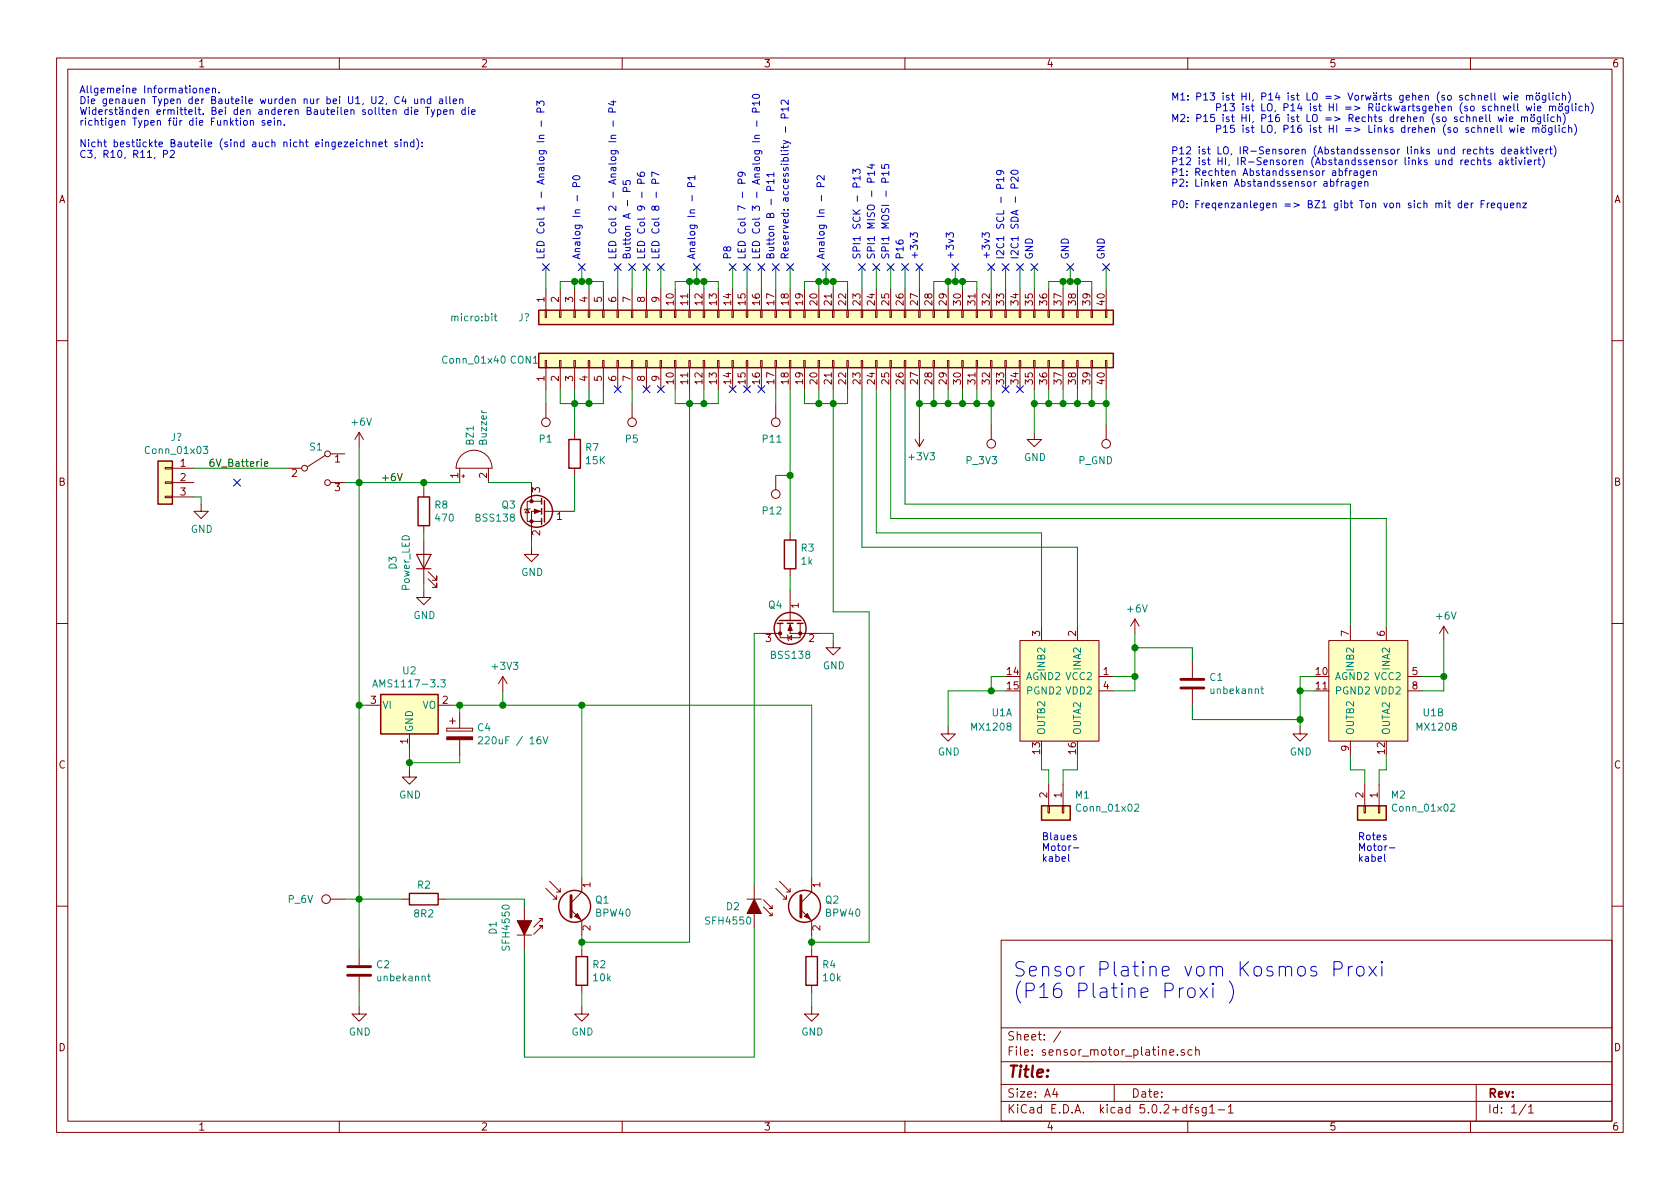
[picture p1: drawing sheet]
EESchema Schematic File Version 4
LIBS:micro_bit_zusatzplatine-cache
EELAYER 26 0
EELAYER END
$Descr A4 11693 8268
encoding utf-8
Sheet 1 1
Title ""
Date ""
Rev ""
Comp ""
Comment1 ""
Comment2 ""
Comment3 ""
Comment4 ""
$EndDescr
$Comp
L Regulator_Linear:AMS1117-3.3 U2
U 1 1
P 2850 4900
F 0 "U2" H 2850 5142 50  0000 C CNN
F 1 "AMS1117-3.3" H 2850 5051 50  0000 C CNN
F 2 "Package_TO_SOT_SMD:SOT-223-3_TabPin2" H 2850 5100 50  0001 C CNN
F 3 "http://www.advanced-monolithic.com/pdf/ds1117.pdf" H 2950 4650 50  0001 C CNN
	1    2850 4900
	1    0    0    -1  
$EndComp
$Comp
L Device:Buzzer BZ1
U 1 1
P 3300 3250
F 0 "BZ1" H 3453 3279 50  0000 L CNN
F 1 "Buzzer" H 3453 3188 50  0000 L CNN
F 2 "" V 3275 3350 50  0001 C CNN
F 3 "~" V 3275 3350 50  0001 C CNN
	1    3300 3250
	0    -1   -1   0   
$EndComp
$Comp
L Device:LED D3
U 1 1
P 2950 3900
F 0 "D3" H 2941 4116 50  0000 C CNN
F 1 "Power_LED" H 2941 4025 50  0000 C CNN
F 2 "" H 2950 3900 50  0001 C CNN
F 3 "~" H 2950 3900 50  0001 C CNN
	1    2950 3900
	0    -1   -1   0   
$EndComp
$Comp
L Connector_Generic:Conn_01x40 CON1
U 1 1
P 5700 2500
F 0 "CON1" V 5700 4550 50  0000 C CNN
F 1 "Conn_01x40" V 5700 4900 50  0000 C CNN
F 2 "" H 5700 2500 50  0001 C CNN
F 3 "~" H 5700 2500 50  0001 C CNN
	1    5700 2500
	0    -1   -1   0   
$EndComp
$Comp
L Connector_Generic:Conn_01x40 J?
U 1 1
P 5700 2200
F 0 "J?" V 5700 4250 50  0000 C CNN
F 1 "micro:bit" V 5700 4600 50  0000 C CNN
F 2 "" H 5700 2200 50  0001 C CNN
F 3 "~" H 5700 2200 50  0001 C CNN
	1    5700 2200
	0    -1   1    0   
$EndComp
Wire Wire Line
	3900 2000 3900 1950
Wire Wire Line
	3900 1950 4000 1950
Wire Wire Line
	4000 1950 4000 2000
Wire Wire Line
	4000 1950 4050 1950
Wire Wire Line
	4100 1950 4100 2000
Connection ~ 4000 1950
Wire Wire Line
	4100 1950 4200 1950
Wire Wire Line
	4200 1950 4200 2000
Connection ~ 4100 1950
Wire Wire Line
	4700 2000 4700 1950
Wire Wire Line
	4700 1950 4800 1950
Wire Wire Line
	4800 1950 4800 2000
Wire Wire Line
	4800 1950 4850 1950
Wire Wire Line
	4900 1950 4900 2000
Connection ~ 4800 1950
Wire Wire Line
	4900 1950 5000 1950
Wire Wire Line
	5000 1950 5000 2000
Connection ~ 4900 1950
Wire Wire Line
	5600 2000 5600 1950
Wire Wire Line
	5600 1950 5700 1950
Wire Wire Line
	5700 1950 5700 2000
Wire Wire Line
	5700 1950 5750 1950
Wire Wire Line
	5800 1950 5800 2000
Connection ~ 5700 1950
Wire Wire Line
	5800 1950 5900 1950
Wire Wire Line
	5900 1950 5900 2000
Connection ~ 5800 1950
Wire Wire Line
	6500 2000 6500 1950
Wire Wire Line
	6500 1950 6600 1950
Wire Wire Line
	6600 1950 6600 2000
Wire Wire Line
	6600 1950 6650 1950
Wire Wire Line
	6700 1950 6700 2000
Connection ~ 6600 1950
Wire Wire Line
	6700 1950 6800 1950
Wire Wire Line
	6800 1950 6800 2000
Connection ~ 6700 1950
Wire Wire Line
	7300 2000 7300 1950
Wire Wire Line
	7300 1950 7400 1950
Wire Wire Line
	7400 1950 7400 2000
Wire Wire Line
	7400 1950 7450 1950
Wire Wire Line
	7500 1950 7500 2000
Connection ~ 7400 1950
Wire Wire Line
	7500 1950 7600 1950
Wire Wire Line
	7600 1950 7600 2000
Connection ~ 7500 1950
Wire Wire Line
	4050 1850 4050 1950
Connection ~ 4050 1950
Wire Wire Line
	4050 1950 4100 1950
Wire Wire Line
	4850 1850 4850 1950
Connection ~ 4850 1950
Wire Wire Line
	4850 1950 4900 1950
Wire Wire Line
	5750 1850 5750 1950
Connection ~ 5750 1950
Wire Wire Line
	5750 1950 5800 1950
Wire Wire Line
	6650 1850 6650 1950
Connection ~ 6650 1950
Wire Wire Line
	6650 1950 6700 1950
Wire Wire Line
	7450 1850 7450 1950
Connection ~ 7450 1950
Wire Wire Line
	7450 1950 7500 1950
Wire Wire Line
	3800 1850 3800 2000
Wire Wire Line
	4300 1850 4300 2000
Wire Wire Line
	4400 1850 4400 2000
Wire Wire Line
	4500 1850 4500 2000
Wire Wire Line
	4600 1850 4600 2000
Wire Wire Line
	5100 1850 5100 2000
Wire Wire Line
	5200 1850 5200 2000
Wire Wire Line
	5300 1850 5300 2000
Wire Wire Line
	5400 1850 5400 2000
Wire Wire Line
	5500 1850 5500 2000
Wire Wire Line
	6000 1850 6000 2000
Wire Wire Line
	6100 1850 6100 2000
Wire Wire Line
	6200 1850 6200 2000
Wire Wire Line
	6300 1850 6300 2000
Wire Wire Line
	6400 1850 6400 2000
Wire Wire Line
	6900 1850 6900 2000
Wire Wire Line
	7000 1850 7000 2000
Wire Wire Line
	7100 1850 7100 2000
Wire Wire Line
	7200 1850 7200 2000
Wire Wire Line
	7700 1850 7700 2000
NoConn ~ 3800 1850
NoConn ~ 4050 1850
NoConn ~ 4300 1850
NoConn ~ 4400 1850
NoConn ~ 4500 1850
NoConn ~ 4600 1850
NoConn ~ 5100 1850
NoConn ~ 5200 1850
NoConn ~ 4850 1850
NoConn ~ 5300 1850
NoConn ~ 5400 1850
NoConn ~ 5500 1850
NoConn ~ 6000 1850
NoConn ~ 5750 1850
NoConn ~ 6100 1850
NoConn ~ 6200 1850
NoConn ~ 6300 1850
NoConn ~ 6400 1850
NoConn ~ 6650 1850
NoConn ~ 6900 1850
NoConn ~ 7000 1850
NoConn ~ 7100 1850
NoConn ~ 7200 1850
NoConn ~ 7450 1850
NoConn ~ 7700 1850
Text Notes 3800 1800 1    50   ~ 0
LED Col 1 - Analog In - P3
Text Notes 4050 1800 1    50   ~ 0
Analog In - P0
Text Notes 4300 1800 1    50   ~ 0
LED Col 2 - Analog In - P4
Text Notes 4400 1800 1    50   ~ 0
Button A - P5
Text Notes 4500 1800 1    50   ~ 0
LED Col 9 - P6
Text Notes 4600 1800 1    50   ~ 0
LED Col 8 - P7
Text Notes 4850 1800 1    50   ~ 0
Analog In - P1
Text Notes 5100 1800 1    50   ~ 0
P8
Text Notes 5200 1800 1    50   ~ 0
LED Col 7 - P9
Text Notes 5300 1800 1    50   ~ 0
LED Col 3 - Analog In - P10
Text Notes 5400 1800 1    50   ~ 0
Button B - P11
Text Notes 5500 1800 1    50   ~ 0
Reserved: accessiblity - P12
Text Notes 5750 1800 1    50   ~ 0
Analog In - P2
Text Notes 6000 1800 1    50   ~ 0
SPI1 SCK - P13
Text Notes 6100 1800 1    50   ~ 0
SPI1 MISO - P14
Text Notes 6200 1800 1    50   ~ 0
SPI1 MOSI - P15
Text Notes 6300 1800 1    50   ~ 0
P16
Text Notes 6400 1800 1    50   ~ 0
+3v3
Text Notes 6650 1800 1    50   ~ 0
+3v3
Text Notes 6900 1800 1    50   ~ 0
+3v3
Text Notes 7000 1800 1    50   ~ 0
I2C1 SCL - P19
Text Notes 7100 1800 1    50   ~ 0
I2C1 SDA - P20
Text Notes 7200 1800 1    50   ~ 0
GND
Text Notes 7450 1800 1    50   ~ 0
GND
Text Notes 7700 1800 1    50   ~ 0
GND
$Comp
L Transistor_FET:BSS138 Q3
U 1 1
P 3800 3550
F 0 "Q3" H 4006 3596 50  0000 L CNN
F 1 "BSS138" H 4006 3505 50  0000 L CNN
F 2 "Package_TO_SOT_SMD:SOT-23" H 4000 3475 50  0001 L CIN
F 3 "https://www.fairchildsemi.com/datasheets/BS/BSS138.pdf" H 3800 3550 50  0001 L CNN
	1    3800 3550
	-1   0    0    -1  
$EndComp
Wire Wire Line
	3900 2700 3900 2800
Wire Wire Line
	3900 2800 4000 2800
Wire Wire Line
	4000 2800 4000 2700
Wire Wire Line
	4000 2800 4100 2800
Wire Wire Line
	4100 2800 4100 2700
Connection ~ 4000 2800
Wire Wire Line
	4100 2800 4200 2800
Wire Wire Line
	4200 2800 4200 2700
Connection ~ 4100 2800
Wire Wire Line
	4700 2700 4700 2800
Wire Wire Line
	4700 2800 4800 2800
Wire Wire Line
	4800 2800 4800 2700
Wire Wire Line
	4800 2800 4900 2800
Wire Wire Line
	4900 2800 4900 2700
Connection ~ 4800 2800
Wire Wire Line
	4900 2800 5000 2800
Wire Wire Line
	5000 2800 5000 2700
Connection ~ 4900 2800
Wire Wire Line
	5600 2700 5600 2800
Wire Wire Line
	5600 2800 5700 2800
Wire Wire Line
	5700 2800 5700 2700
Wire Wire Line
	5700 2800 5800 2800
Wire Wire Line
	5800 2800 5800 2700
Connection ~ 5700 2800
Wire Wire Line
	5800 2800 5900 2800
Wire Wire Line
	5900 2800 5900 2700
Connection ~ 5800 2800
Wire Wire Line
	6500 2700 6500 2800
Wire Wire Line
	6500 2800 6600 2800
Wire Wire Line
	6600 2800 6600 2700
Wire Wire Line
	6600 2800 6700 2800
Wire Wire Line
	6700 2800 6700 2700
Connection ~ 6600 2800
Wire Wire Line
	6700 2800 6800 2800
Wire Wire Line
	6800 2800 6800 2700
Connection ~ 6700 2800
Wire Wire Line
	7600 2700 7600 2800
Wire Wire Line
	7600 2800 7500 2800
Wire Wire Line
	7500 2800 7500 2700
Wire Wire Line
	7500 2800 7400 2800
Wire Wire Line
	7400 2800 7400 2700
Connection ~ 7500 2800
Wire Wire Line
	7400 2800 7300 2800
Wire Wire Line
	7300 2800 7300 2700
Connection ~ 7400 2800
$Comp
L power:GND #PWR?
U 1 1
P 7200 3000
F 0 "#PWR?" H 7200 2750 50  0001 C CNN
F 1 "GND" H 7205 2827 50  0000 C CNN
F 2 "" H 7200 3000 50  0001 C CNN
F 3 "" H 7200 3000 50  0001 C CNN
	1    7200 3000
	1    0    0    -1  
$EndComp
Wire Wire Line
	7600 2800 7700 2800
Wire Wire Line
	7700 2800 7700 2700
Connection ~ 7600 2800
Wire Wire Line
	7300 2800 7200 2800
Wire Wire Line
	7200 2800 7200 2700
Connection ~ 7300 2800
Wire Wire Line
	6500 2800 6400 2800
Wire Wire Line
	6400 2800 6400 2700
Connection ~ 6500 2800
Wire Wire Line
	6800 2800 6900 2800
Wire Wire Line
	6900 2800 6900 2700
Connection ~ 6800 2800
$Comp
L Device:R R7
U 1 1
P 4000 3150
F 0 "R7" H 4070 3196 50  0000 L CNN
F 1 "15K" H 4070 3105 50  0000 L CNN
F 2 "" V 3930 3150 50  0001 C CNN
F 3 "~" H 4000 3150 50  0001 C CNN
	1    4000 3150
	1    0    0    -1  
$EndComp
Wire Wire Line
	4000 2800 4000 3000
Wire Wire Line
	4000 3300 4000 3550
$Comp
L power:GND #PWR?
U 1 1
P 3700 3800
F 0 "#PWR?" H 3700 3550 50  0001 C CNN
F 1 "GND" H 3705 3627 50  0000 C CNN
F 2 "" H 3700 3800 50  0001 C CNN
F 3 "" H 3700 3800 50  0001 C CNN
	1    3700 3800
	1    0    0    -1  
$EndComp
Wire Wire Line
	3400 3350 3700 3350
$Comp
L Connector_Generic:Conn_01x03 J?
U 1 1
P 1150 3350
F 0 "J?" H 1070 3667 50  0000 C CNN
F 1 "Conn_01x03" H 1070 3576 50  0000 C CNN
F 2 "" H 1150 3350 50  0001 C CNN
F 3 "~" H 1150 3350 50  0001 C CNN
	1    1150 3350
	-1   0    0    -1  
$EndComp
$Comp
L Switch:SW_SPDT S1
U 1 1
P 2200 3250
F 0 "S1" H 2200 3400 50  0000 C CNN
F 1 " " H 2200 3444 50  0000 C CNN
F 2 "" H 2200 3250 50  0001 C CNN
F 3 "" H 2200 3250 50  0001 C CNN
	1    2200 3250
	1    0    0    -1  
$EndComp
Wire Wire Line
	1350 3250 2000 3250
Text Label 1450 3250 0    50   ~ 0
6V_Batterie
Text Label 2650 3350 0    50   ~ 0
+6V
Wire Wire Line
	3700 3750 3700 3800
$Comp
L Device:R R8
U 1 1
P 2950 3550
F 0 "R8" H 3020 3596 50  0000 L CNN
F 1 "470" H 3020 3505 50  0000 L CNN
F 2 "" V 2880 3550 50  0001 C CNN
F 3 "~" H 2950 3550 50  0001 C CNN
	1    2950 3550
	1    0    0    -1  
$EndComp
$Comp
L power:GND #PWR?
U 1 1
P 2950 4100
F 0 "#PWR?" H 2950 3850 50  0001 C CNN
F 1 "GND" H 2955 3927 50  0000 C CNN
F 2 "" H 2950 4100 50  0001 C CNN
F 3 "" H 2950 4100 50  0001 C CNN
	1    2950 4100
	1    0    0    -1  
$EndComp
Wire Wire Line
	2400 3350 2500 3350
$Comp
L power:GND #PWR?
U 1 1
P 1400 3500
F 0 "#PWR?" H 1400 3250 50  0001 C CNN
F 1 "GND" H 1405 3327 50  0000 C CNN
F 2 "" H 1400 3500 50  0001 C CNN
F 3 "" H 1400 3500 50  0001 C CNN
	1    1400 3500
	1    0    0    -1  
$EndComp
Wire Wire Line
	1350 3450 1400 3450
NoConn ~ 1650 3350
NoConn ~ 4300 2700
NoConn ~ 4500 2700
NoConn ~ 4600 2700
NoConn ~ 5300 2700
NoConn ~ 5200 2700
NoConn ~ 5100 2700
NoConn ~ 7000 2700
NoConn ~ 7100 2700
Connection ~ 2500 3350
$Comp
L power:GND #PWR?
U 1 1
P 2850 5350
F 0 "#PWR?" H 2850 5100 50  0001 C CNN
F 1 "GND" H 2855 5177 50  0000 C CNN
F 2 "" H 2850 5350 50  0001 C CNN
F 3 "" H 2850 5350 50  0001 C CNN
	1    2850 5350
	1    0    0    -1  
$EndComp
$Comp
L proxi:MX1208 U1
U 1 1
P 7700 4750
F 0 "U1" V 7900 3950 50  0000 L CNN
F 1 "MX1208" V 8000 3800 50  0000 L CNN
F 2 "" H 7600 4500 50  0001 C CNN
F 3 "" H 7600 4500 50  0001 C CNN
	1    7700 4750
	0    1    1    0   
$EndComp
$Comp
L proxi:MX1208 U1
U 2 1
P 9850 4750
F 0 "U1" V 10050 4800 50  0000 L CNN
F 1 "MX1208" V 10150 4750 50  0000 L CNN
F 2 "" H 9750 4500 50  0001 C CNN
F 3 "" H 9750 4500 50  0001 C CNN
	2    9850 4750
	0    1    1    0   
$EndComp
$Comp
L power:GND #PWR?
U 1 1
P 6600 5050
F 0 "#PWR?" H 6600 4800 50  0001 C CNN
F 1 "GND" H 6605 4877 50  0000 C CNN
F 2 "" H 6600 5050 50  0001 C CNN
F 3 "" H 6600 5050 50  0001 C CNN
	1    6600 5050
	1    0    0    -1  
$EndComp
Wire Wire Line
	7000 4700 6900 4700
Wire Wire Line
	6900 4700 6900 4800
Wire Wire Line
	6900 4800 7000 4800
Wire Wire Line
	9050 4700 9050 4800
Wire Wire Line
	9050 4800 9150 4800
Wire Wire Line
	9050 4700 9150 4700
$Comp
L power:GND #PWR?
U 1 1
P 9050 5050
F 0 "#PWR?" H 9050 4800 50  0001 C CNN
F 1 "GND" H 9055 4877 50  0000 C CNN
F 2 "" H 9050 5050 50  0001 C CNN
F 3 "" H 9050 5050 50  0001 C CNN
	1    9050 5050
	1    0    0    -1  
$EndComp
Connection ~ 9050 4800
Wire Wire Line
	9050 5050 9050 5000
Wire Wire Line
	6600 4800 6600 5050
Wire Wire Line
	6600 4800 6900 4800
Connection ~ 6900 4800
$Comp
L Connector_Generic:Conn_01x02 M2
U 1 1
P 9600 5650
F 0 "M2" V 9473 5730 50  0000 L CNN
F 1 "Conn_01x02" V 9564 5730 50  0000 L CNN
F 2 "" H 9600 5650 50  0001 C CNN
F 3 "~" H 9600 5650 50  0001 C CNN
	1    9600 5650
	0    1    1    0   
$EndComp
$Comp
L Connector_Generic:Conn_01x02 M1
U 1 1
P 7400 5650
F 0 "M1" V 7273 5730 50  0000 L CNN
F 1 "Conn_01x02" V 7364 5730 50  0000 L CNN
F 2 "" H 7400 5650 50  0001 C CNN
F 3 "~" H 7400 5650 50  0001 C CNN
	1    7400 5650
	0    1    1    0   
$EndComp
Wire Wire Line
	7250 5250 7250 5350
Wire Wire Line
	7250 5350 7300 5350
Wire Wire Line
	7300 5350 7300 5450
Wire Wire Line
	7500 5250 7500 5350
Wire Wire Line
	7500 5350 7400 5350
Wire Wire Line
	7400 5350 7400 5450
Wire Wire Line
	9400 5250 9400 5350
Wire Wire Line
	9400 5350 9500 5350
Wire Wire Line
	9500 5350 9500 5450
Wire Wire Line
	9650 5250 9650 5350
Wire Wire Line
	9650 5350 9600 5350
Wire Wire Line
	9600 5350 9600 5450
$Comp
L power:+6V #PWR?
U 1 1
P 2500 3100
F 0 "#PWR?" H 2500 2950 50  0001 C CNN
F 1 "+6V" H 2515 3273 50  0000 C CNN
F 2 "" H 2500 3100 50  0001 C CNN
F 3 "" H 2500 3100 50  0001 C CNN
	1    2500 3100
	1    0    0    -1  
$EndComp
Wire Wire Line
	2500 3100 2500 3350
Wire Wire Line
	1400 3450 1400 3500
$Comp
L power:+6V #PWR?
U 1 1
P 7900 4400
F 0 "#PWR?" H 7900 4250 50  0001 C CNN
F 1 "+6V" H 7915 4573 50  0000 C CNN
F 2 "" H 7900 4400 50  0001 C CNN
F 3 "" H 7900 4400 50  0001 C CNN
	1    7900 4400
	1    0    0    -1  
$EndComp
$Comp
L power:+6V #PWR?
U 1 1
P 10050 4450
F 0 "#PWR?" H 10050 4300 50  0001 C CNN
F 1 "+6V" H 10065 4623 50  0000 C CNN
F 2 "" H 10050 4450 50  0001 C CNN
F 3 "" H 10050 4450 50  0001 C CNN
	1    10050 4450
	1    0    0    -1  
$EndComp
Wire Wire Line
	10050 4450 10050 4700
Wire Wire Line
	10050 4700 9900 4700
Wire Wire Line
	10050 4700 10050 4800
Wire Wire Line
	10050 4800 9900 4800
Connection ~ 10050 4700
Wire Wire Line
	7900 4400 7900 4500
Wire Wire Line
	7900 4700 7750 4700
Wire Wire Line
	7900 4700 7900 4800
Wire Wire Line
	7900 4800 7750 4800
Connection ~ 7900 4700
$Comp
L Connector:TestPoint P1
U 1 1
P 3800 2800
F 0 "P1" H 3850 3050 50  0000 R CNN
F 1 " " H 3743 2918 50  0000 R CNN
F 2 "" H 4000 2800 50  0001 C CNN
F 3 "~" H 4000 2800 50  0001 C CNN
	1    3800 2800
	1    0    0    1   
$EndComp
Wire Wire Line
	3800 2700 3800 2800
$Comp
L Connector:TestPoint P5
U 1 1
P 4400 2800
F 0 "P5" H 4450 3050 50  0000 R CNN
F 1 " " H 4343 2918 50  0000 R CNN
F 2 "" H 4600 2800 50  0001 C CNN
F 3 "~" H 4600 2800 50  0001 C CNN
	1    4400 2800
	1    0    0    1   
$EndComp
$Comp
L Connector:TestPoint P11
U 1 1
P 5400 2800
F 0 "P11" H 5450 3050 50  0000 R CNN
F 1 " " H 5343 2918 50  0000 R CNN
F 2 "" H 5600 2800 50  0001 C CNN
F 3 "~" H 5600 2800 50  0001 C CNN
	1    5400 2800
	1    0    0    1   
$EndComp
Wire Wire Line
	4400 2700 4400 2800
Wire Wire Line
	5400 2700 5400 2800
$Comp
L LED:SFH4550 D1
U 1 1
P 3650 6400
F 0 "D1" H 3600 6185 50  0000 C CNN
F 1 "SFH4550" H 3600 6276 50  0000 C CNN
F 2 "LED_THT:LED_D5.0mm_IRGrey" H 3650 6575 50  0001 C CNN
F 3 "http://www.osram-os.com/Graphics/XPic3/00116140_0.pdf" H 3600 6400 50  0001 C CNN
	1    3650 6400
	0    1    -1   0   
$EndComp
$Comp
L Sensor_Optical:BPW40 Q2
U 1 1
P 5550 6300
F 0 "Q2" H 5740 6346 50  0000 L CNN
F 1 "BPW40" H 5740 6255 50  0000 L CNN
F 2 "LED_THT:LED_D5.0mm_Clear" H 6030 6160 50  0001 C CNN
F 3 "https://www.rcscomponents.kiev.ua/datasheets/bpw40.pdf" H 5550 6300 50  0001 C CNN
	1    5550 6300
	1    0    0    -1  
$EndComp
$Comp
L LED:SFH4550 D2
U 1 1
P 5250 6350
F 0 "D2" V 5200 6150 50  0000 L CNN
F 1 "SFH4550" V 5300 6000 50  0000 L CNN
F 2 "LED_THT:LED_D5.0mm_IRGrey" H 5250 6525 50  0001 C CNN
F 3 "http://www.osram-os.com/Graphics/XPic3/00116140_0.pdf" H 5200 6350 50  0001 C CNN
	1    5250 6350
	0    1    1    0   
$EndComp
$Comp
L Sensor_Optical:BPW40 Q1
U 1 1
P 3950 6300
F 0 "Q1" H 4140 6346 50  0000 L CNN
F 1 "BPW40" H 4140 6255 50  0000 L CNN
F 2 "LED_THT:LED_D5.0mm_Clear" H 4430 6160 50  0001 C CNN
F 3 "https://www.rcscomponents.kiev.ua/datasheets/bpw40.pdf" H 3950 6300 50  0001 C CNN
	1    3950 6300
	1    0    0    -1  
$EndComp
Wire Wire Line
	6300 2700 6300 3500
Wire Wire Line
	6300 3500 9400 3500
Wire Wire Line
	9400 3500 9400 4350
Wire Wire Line
	6200 2700 6200 3600
Wire Wire Line
	6200 3600 9650 3600
Wire Wire Line
	9650 3600 9650 4350
Wire Wire Line
	6100 2700 6100 3700
Wire Wire Line
	6100 3700 7250 3700
Wire Wire Line
	7250 3700 7250 4350
Wire Wire Line
	6000 2700 6000 3800
Wire Wire Line
	6000 3800 7500 3800
Wire Wire Line
	7500 3800 7500 4350
$Comp
L Device:R R4
U 1 1
P 5650 6750
F 0 "R4" H 5720 6796 50  0000 L CNN
F 1 "10k" H 5720 6705 50  0000 L CNN
F 2 "" V 5580 6750 50  0001 C CNN
F 3 "~" H 5650 6750 50  0001 C CNN
	1    5650 6750
	1    0    0    -1  
$EndComp
$Comp
L power:GND #PWR?
U 1 1
P 5650 7000
F 0 "#PWR?" H 5650 6750 50  0001 C CNN
F 1 "GND" H 5655 6827 50  0000 C CNN
F 2 "" H 5650 7000 50  0001 C CNN
F 3 "" H 5650 7000 50  0001 C CNN
	1    5650 7000
	1    0    0    -1  
$EndComp
$Comp
L Device:R R2
U 1 1
P 4050 6750
F 0 "R2" H 4120 6796 50  0000 L CNN
F 1 "10k" H 4120 6705 50  0000 L CNN
F 2 "" V 3980 6750 50  0001 C CNN
F 3 "~" H 4050 6750 50  0001 C CNN
	1    4050 6750
	1    0    0    -1  
$EndComp
$Comp
L power:GND #PWR?
U 1 1
P 4050 7000
F 0 "#PWR?" H 4050 6750 50  0001 C CNN
F 1 "GND" H 4055 6827 50  0000 C CNN
F 2 "" H 4050 7000 50  0001 C CNN
F 3 "" H 4050 7000 50  0001 C CNN
	1    4050 7000
	1    0    0    -1  
$EndComp
Wire Wire Line
	4050 6900 4050 7000
Wire Wire Line
	5650 6900 5650 7000
Wire Wire Line
	5800 2800 5800 4250
$Comp
L Device:R R3
U 1 1
P 5500 3850
F 0 "R3" H 5570 3896 50  0000 L CNN
F 1 "1k" H 5570 3805 50  0000 L CNN
F 2 "" V 5430 3850 50  0001 C CNN
F 3 "~" H 5500 3850 50  0001 C CNN
	1    5500 3850
	1    0    0    -1  
$EndComp
Wire Wire Line
	5650 6500 5650 6550
Wire Wire Line
	4050 6500 4050 6550
Wire Wire Line
	4800 6550 4050 6550
Connection ~ 4050 6550
Wire Wire Line
	4050 6550 4050 6600
Wire Wire Line
	5800 4250 6050 4250
Wire Wire Line
	6050 6550 5650 6550
Connection ~ 5650 6550
Wire Wire Line
	5650 6550 5650 6600
Wire Wire Line
	3650 6250 3650 6300
Wire Wire Line
	3650 6600 3650 7350
Wire Wire Line
	3650 7350 5250 7350
Wire Wire Line
	5250 7350 5250 6450
Wire Wire Line
	5500 2700 5500 3300
Wire Wire Line
	2500 3350 2950 3350
Wire Wire Line
	2950 3350 2950 3400
Connection ~ 2950 3350
Wire Wire Line
	2950 3350 3200 3350
Wire Wire Line
	2950 3700 2950 3750
Wire Wire Line
	2950 4050 2950 4100
Wire Wire Line
	2500 4900 2550 4900
Wire Wire Line
	2500 4900 2500 6250
Wire Wire Line
	2850 5200 2850 5300
Wire Wire Line
	5650 4900 5650 6100
Wire Wire Line
	4050 6100 4050 4900
Wire Wire Line
	4050 4900 5650 4900
Wire Wire Line
	3150 4900 3200 4900
$Comp
L Connector:TestPoint P12
U 1 1
P 5400 3300
F 0 "P12" H 5450 3550 50  0000 R CNN
F 1 " " H 5343 3418 50  0000 R CNN
F 2 "" H 5600 3300 50  0001 C CNN
F 3 "~" H 5600 3300 50  0001 C CNN
	1    5400 3300
	1    0    0    1   
$EndComp
Wire Wire Line
	5400 3300 5500 3300
Connection ~ 5500 3300
$Comp
L Connector:TestPoint P_6V
U 1 1
P 2400 6250
F 0 "P_6V" V 2400 6650 50  0000 R CNN
F 1 " " H 2343 6368 50  0000 R CNN
F 2 "" H 2600 6250 50  0001 C CNN
F 3 "~" H 2600 6250 50  0001 C CNN
	1    2400 6250
	0    -1   1    0   
$EndComp
$Comp
L Connector:TestPoint P_3V3
U 1 1
P 6900 2950
F 0 "P_3V3" H 6950 3200 50  0000 R CNN
F 1 " " H 6843 3068 50  0000 R CNN
F 2 "" H 7100 2950 50  0001 C CNN
F 3 "~" H 7100 2950 50  0001 C CNN
	1    6900 2950
	1    0    0    1   
$EndComp
$Comp
L Connector:TestPoint P_GND
U 1 1
P 7700 2950
F 0 "P_GND" H 7750 3200 50  0000 R CNN
F 1 " " H 7643 3068 50  0000 R CNN
F 2 "" H 7900 2950 50  0001 C CNN
F 3 "~" H 7900 2950 50  0001 C CNN
	1    7700 2950
	1    0    0    1   
$EndComp
Wire Wire Line
	7700 2800 7700 2950
Connection ~ 7700 2800
Wire Wire Line
	7200 2800 7200 3000
Connection ~ 7200 2800
Wire Wire Line
	6900 2800 6900 2950
Connection ~ 6900 2800
Text Notes 8150 1450 0    50   ~ 0
M1: P13 ist HI, P14 ist LO => Vorwärts gehen (so schnell wie möglich)\n        P13 ist LO, P14 ist HI => Rückwartsgehen (so schnell wie möglich)\nM2: P15 ist HI, P16 ist LO => Rechts drehen (so schnell wie möglich)\n        P15 ist LO, P16 ist HI => Links drehen (so schnell wie möglich)\n\nP12 ist LO, IR-Sensoren (Abstandssensor links und rechts deaktivert)\nP12 ist HI, IR-Sensoren (Abstandssensor links und rechts aktiviert)\nP1: Rechten Abstandssensor abfragen\nP2: Linken Abstandssensor abfragen\n\nP0: Freqenzanlegen => BZ1 gibt Ton von sich mit der Frequenz\n
Wire Wire Line
	2400 6250 2500 6250
$Comp
L Device:C C2
U 1 1
P 2500 6750
F 0 "C2" H 2615 6796 50  0000 L CNN
F 1 "unbekannt" H 2615 6705 50  0000 L CNN
F 2 "" H 2538 6600 50  0001 C CNN
F 3 "~" H 2500 6750 50  0001 C CNN
	1    2500 6750
	1    0    0    -1  
$EndComp
$Comp
L Device:CP C4
U 1 1
P 3200 5100
F 0 "C4" H 3318 5146 50  0000 L CNN
F 1 "220uF / 16V" H 3318 5055 50  0000 L CNN
F 2 "" H 3238 4950 50  0001 C CNN
F 3 "~" H 3200 5100 50  0001 C CNN
	1    3200 5100
	1    0    0    -1  
$EndComp
Connection ~ 2500 6250
Wire Wire Line
	2500 6250 2500 6600
Wire Wire Line
	3200 5250 3200 5300
Wire Wire Line
	3200 5300 2850 5300
Connection ~ 2850 5300
Wire Wire Line
	2850 5300 2850 5350
Wire Wire Line
	3200 4950 3200 4900
Connection ~ 3200 4900
Wire Wire Line
	3200 4900 3500 4900
Wire Wire Line
	6050 4250 6050 6550
Wire Wire Line
	2500 3350 2500 4900
Wire Wire Line
	4800 2800 4800 6550
Connection ~ 4050 4900
$Comp
L power:+3V3 #PWR?
U 1 1
P 6400 3000
F 0 "#PWR?" H 6400 2850 50  0001 C CNN
F 1 "+3V3" H 6415 3173 50  0000 C CNN
F 2 "" H 6400 3000 50  0001 C CNN
F 3 "" H 6400 3000 50  0001 C CNN
	1    6400 3000
	1    0    0    1   
$EndComp
Wire Wire Line
	6400 2800 6400 3000
Connection ~ 6400 2800
$Comp
L power:+3V3 #PWR?
U 1 1
P 3500 4800
F 0 "#PWR?" H 3500 4650 50  0001 C CNN
F 1 "+3V3" H 3515 4973 50  0000 C CNN
F 2 "" H 3500 4800 50  0001 C CNN
F 3 "" H 3500 4800 50  0001 C CNN
	1    3500 4800
	1    0    0    -1  
$EndComp
Wire Wire Line
	3500 4800 3500 4900
Connection ~ 3500 4900
Wire Wire Line
	3500 4900 4050 4900
$Comp
L power:GND #PWR?
U 1 1
P 2500 7000
F 0 "#PWR?" H 2500 6750 50  0001 C CNN
F 1 "GND" H 2505 6827 50  0000 C CNN
F 2 "" H 2500 7000 50  0001 C CNN
F 3 "" H 2500 7000 50  0001 C CNN
	1    2500 7000
	1    0    0    -1  
$EndComp
Wire Wire Line
	2500 6900 2500 7000
$Comp
L Device:R R2
U 1 1
P 2950 6250
F 0 "R2" V 2850 6200 50  0000 L CNN
F 1 "8R2" V 3050 6175 50  0000 L CNN
F 2 "" V 2880 6250 50  0001 C CNN
F 3 "~" H 2950 6250 50  0001 C CNN
	1    2950 6250
	0    1    1    0   
$EndComp
Wire Wire Line
	2500 6250 2800 6250
$Comp
L Device:C C1
U 1 1
P 8300 4750
F 0 "C1" H 8415 4796 50  0000 L CNN
F 1 "unbekannt" H 8415 4705 50  0000 L CNN
F 2 "" H 8338 4600 50  0001 C CNN
F 3 "~" H 8300 4750 50  0001 C CNN
	1    8300 4750
	1    0    0    -1  
$EndComp
Wire Wire Line
	7900 4500 8300 4500
Wire Wire Line
	8300 4500 8300 4600
Connection ~ 7900 4500
Wire Wire Line
	7900 4500 7900 4700
Wire Wire Line
	8300 4900 8300 5000
Wire Wire Line
	8300 5000 9050 5000
Connection ~ 9050 5000
Wire Wire Line
	9050 5000 9050 4800
Text Notes 7250 6000 0    50   ~ 0
Blaues\nMotor-\nkabel
Text Notes 9450 6000 0    50   ~ 0
Rotes\nMotor-\nkabel
Connection ~ 2500 4900
Wire Wire Line
	3100 6250 3650 6250
$Comp
L Transistor_FET:BSS138 Q4
U 1 1
P 5500 4300
F 0 "Q4" V 5400 4350 50  0000 L CNN
F 1 "BSS138" V 5750 4150 50  0000 L CNN
F 2 "Package_TO_SOT_SMD:SOT-23" H 5700 4225 50  0001 L CIN
F 3 "https://www.fairchildsemi.com/datasheets/BS/BSS138.pdf" H 5500 4300 50  0001 L CNN
	1    5500 4300
	0    -1   1    0   
$EndComp
$Comp
L power:GND #PWR?
U 1 1
P 5800 4450
F 0 "#PWR?" H 5800 4200 50  0001 C CNN
F 1 "GND" H 5805 4277 50  0000 C CNN
F 2 "" H 5800 4450 50  0001 C CNN
F 3 "" H 5800 4450 50  0001 C CNN
	1    5800 4450
	1    0    0    -1  
$EndComp
Wire Wire Line
	5700 4400 5800 4400
Wire Wire Line
	5800 4400 5800 4450
Wire Wire Line
	5500 3300 5500 3700
Wire Wire Line
	5500 4000 5500 4100
Wire Wire Line
	5250 6150 5250 4400
Wire Wire Line
	5250 4400 5300 4400
Text Notes 550  1100 0    50   ~ 0
Allgemeine Informationen.\nDie genauen Typen der Bauteile wurden nur bei U1, U2, C4 und allen\nWiderständen ermittelt. Bei den anderen Bauteilen sollten die Typen die\nrichtigen Typen für die Funktion sein.\n\nNicht bestückte Bauteile (sind auch nicht eingezeichnet sind):\nC3, R10, R11, P2
Text Notes 7050 6950 0    100  ~ 0
Sensor Platine vom Kosmos Proxi\n(P16 Platine Proxi )
$EndSCHEMATC
